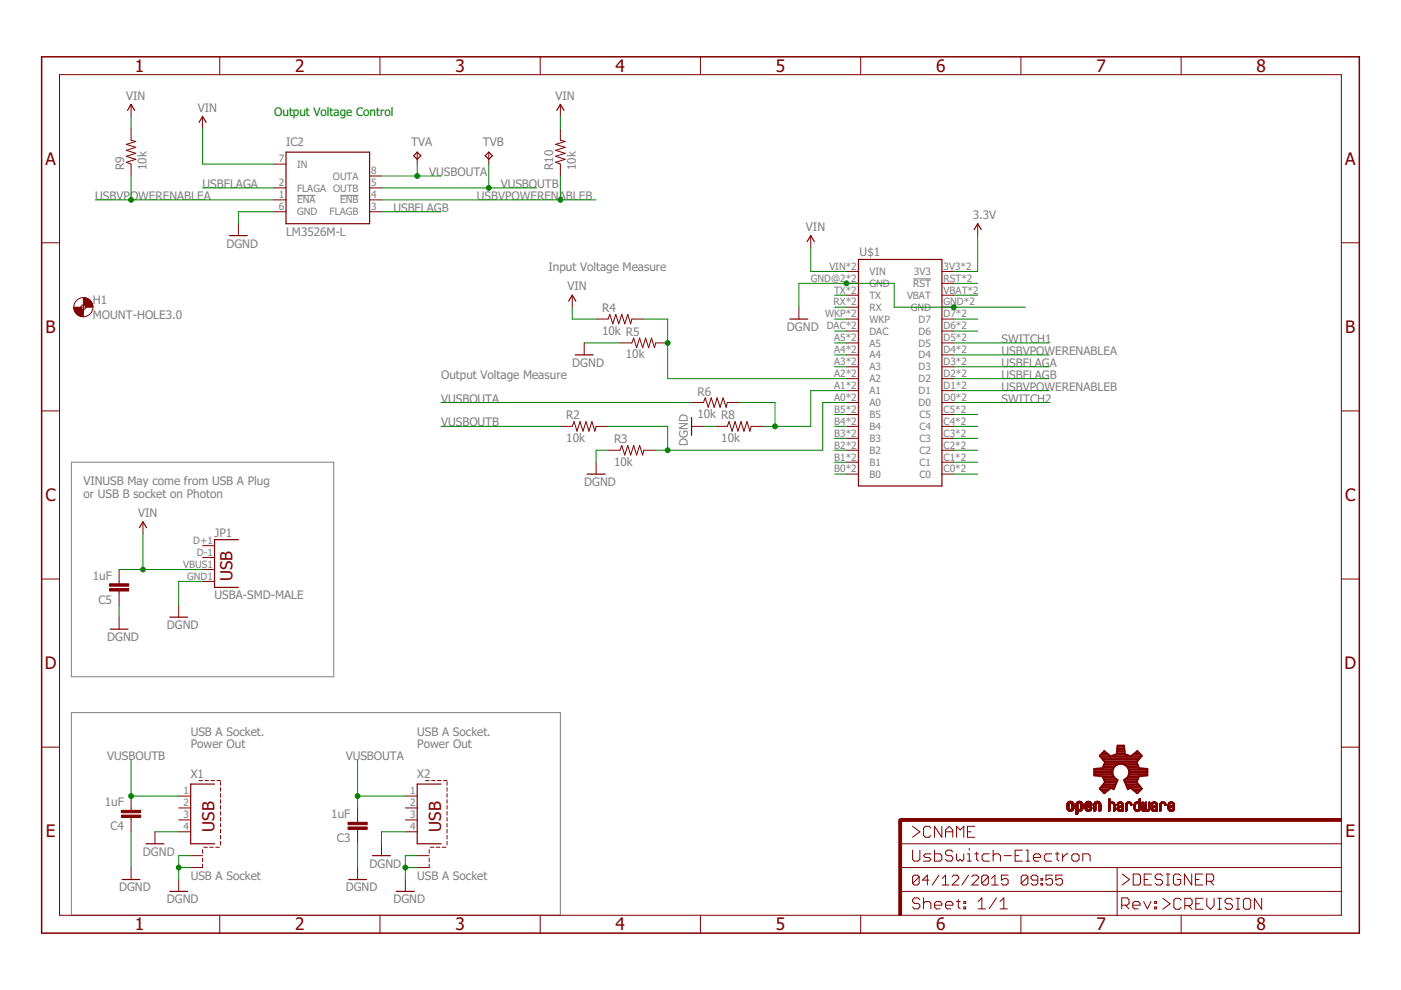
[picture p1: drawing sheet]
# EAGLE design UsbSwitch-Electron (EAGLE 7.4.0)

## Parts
C3  1uF  CAP0805  [0805]
C4  1uF  CAP0805  [0805]
C5  1uF  CAP0805  [0805]
H1  MOUNT-HOLE3.0  [3,0]
IC2  LM3526M-L  [SO08]
JP1  USBA-SMD-MALE  [USB-A-SMT-MALE]
LOGO2  OSHW-LOGOM  [OSHW-LOGO-M]
R2  10k  RESISTOR1206  [1206]
R3  10k  RESISTOR1206  [1206]
R4  10k  RESISTOR1206  [1206]
R5  10k  RESISTOR1206  [1206]
R6  10k  RESISTOR1206  [1206]
R8  10k  RESISTOR1206  [1206]
R9  10k  RESISTOR1206  [1206]
R10  10k  RESISTOR1206  [1206]
TVA  TPTP20SQ  [TP20SQ]
TVB  TPTP20SQ  [TP20SQ]
U$1  ELECTRONDUALNAMED  [ELECTRON_SIMPLE_SILK_NAMES_DUAL]
X1  USB A Socket  PN87520-S  [PN87520-S]
X2  USB A Socket  PN87520-S  [PN87520-S]

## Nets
3.3V: U$1.3V3 U$1.3V3_1(3V3)
GND: C3.1 C4.1 C5.1 IC2.6(GND) JP1.GND1(GND) R3.1 R5.1 R8.1 U$1.GND U$1.GND@2(GND) U$1.GND_1(GND) U$1.GND_1B(GND) X1.4 X1.S1 X1.S2 X2.4 X2.S1 X2.S2 ; supply symbol labelled DGND
N$4: U$1.TX U$1.TX_1(TX)
N$5: R6.2 R8.2 U$1.A1 U$1.A1_1(A1)
N$6: U$1.RX U$1.RX_1(RX)
N$7: U$1.WKP U$1.WKP_1(WKP)
N$11: U$1.DAC U$1.DAC_1(DAC)
N$12: U$1.D6 U$1.D6_1(D6)
N$13: U$1.D7 U$1.D7_1(D7)
N$14: U$1.VBAT U$1.VBATT_1(VBAT)
N$15: U$1.RST(!RST) U$1.RST_1(!RST)
N$16: U$1.C5 U$1.C5_1(C5)
N$19: U$1.C4 U$1.C4_1(C4)
N$20: U$1.C3 U$1.C3_1(C3)
N$21: R2.2 R3.2 U$1.A0 U$1.A0_1(A0)
N$22: U$1.C2 U$1.C2_1(C2)
N$23: R4.2 R5.2 U$1.A2 U$1.A2_1(A2)
N$24: U$1.C1 U$1.C1_1(C1)
N$25: U$1.C0 U$1.C0_1(C0)
N$26: U$1.A5 U$1.A5_1(A5)
N$27: U$1.A4 U$1.A4_1(A4)
N$28: U$1.A3 U$1.A3_1(A3)
N$29: U$1.B5 U$1.B5_1(B5)
N$30: U$1.B4 U$1.B4_1(B4)
N$31: U$1.B3 U$1.B3_1(B3)
N$32: U$1.B2 U$1.B2_1(B2)
N$33: U$1.B1 U$1.B1_1(B1)
N$34: U$1.B0 U$1.B0_1(B0)
SWITCH1: U$1.D5 U$1.D5_1(D5)
SWITCH2: U$1.D0 U$1.D0_1(D0)
USBFLAGA: IC2.2(FLAGA) U$1.D3 U$1.D3_1(D3)
USBFLAGB: IC2.3(FLAGB) U$1.D2 U$1.D2_1(D2)
USBVPOWERENABLEA: IC2.1(!ENA) R9.1 U$1.D4 U$1.D4_1(D4)
USBVPOWERENABLEB: IC2.4(!ENB) R10.1 U$1.D1 U$1.D1_1(D1)
VIN: C5.2 IC2.7(IN) JP1.VBUS1(VBUS) R4.1 R9.2 R10.2 U$1.VIN U$1.VIN_1B(VIN)
VUSBOUTA: C3.2 IC2.8(OUTA) R6.1 TVA.TP X2.1
VUSBOUTB: C4.2 IC2.5(OUTB) R2.1 TVB.TP X1.1
Unconnected: JP1.D+1(D+) JP1.D-1(D-) X1.2 X1.3 X2.2 X2.3

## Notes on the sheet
- Output Voltage Control
- Input Voltage Measure
- Output Voltage Measure
- VINUSB May come from USB A Plug 
  or USB B socket on Photon
- USB A Socket.
  Power Out
- USB A Socket.
  Power Out

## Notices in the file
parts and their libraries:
SparkFun-Connectors: Licensing: Creative Commons ShareAlike 4.0 International - https://creativecommons.org/licenses/by-sa/4.0
